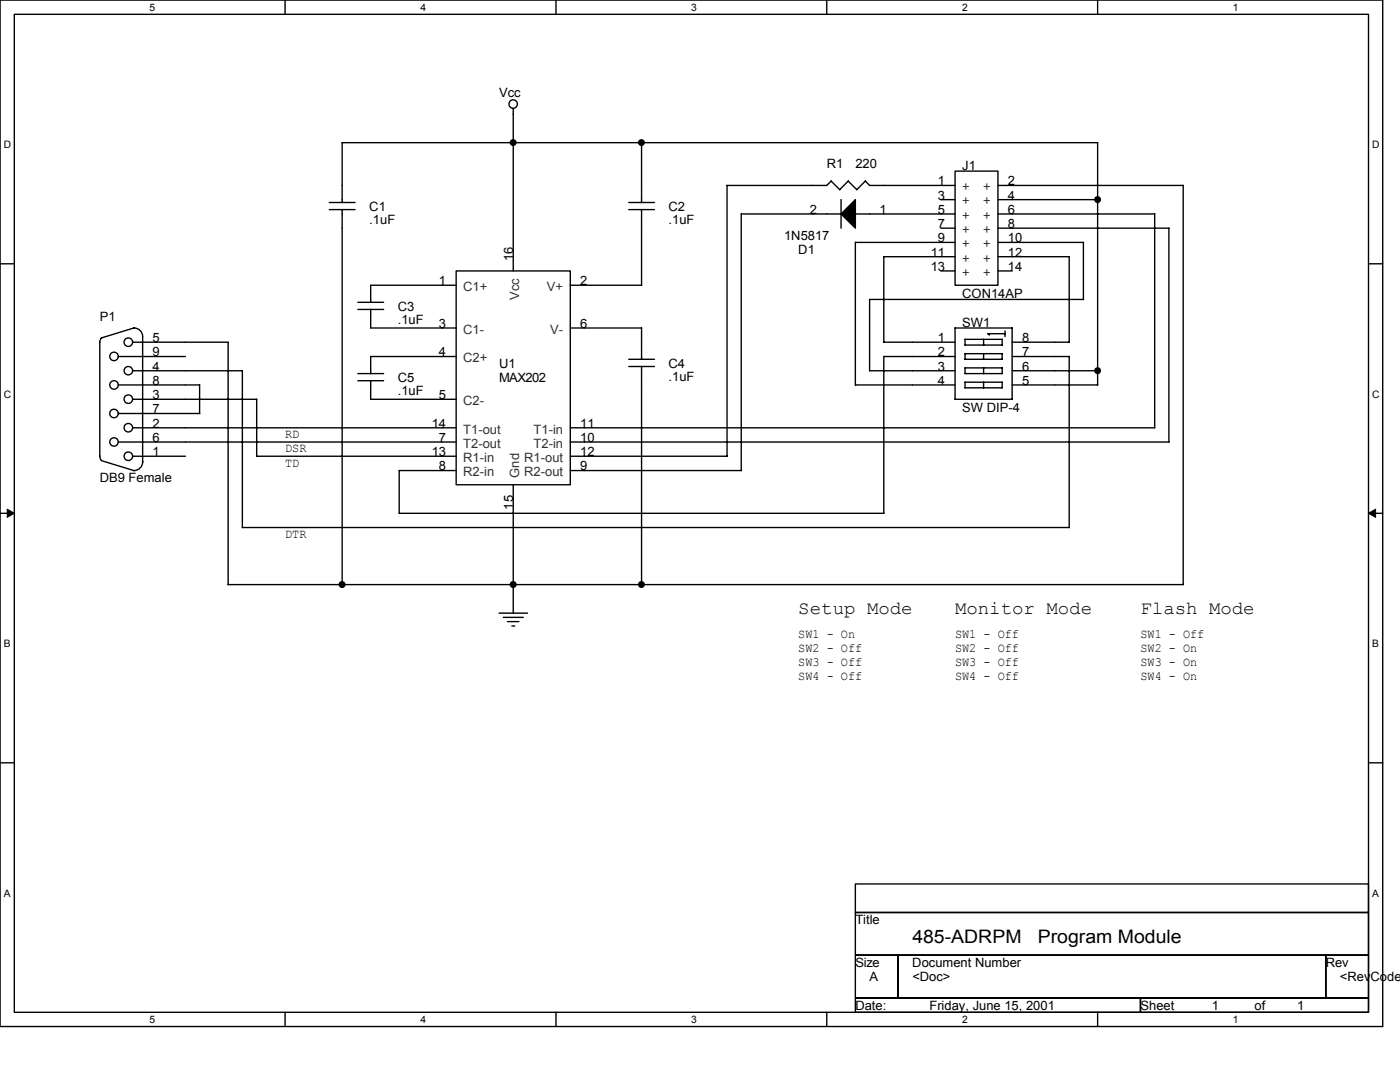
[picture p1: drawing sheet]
<svg xmlns="http://www.w3.org/2000/svg" width="279mm" height="216mm" viewBox="0 0 279 216" stroke-linecap="round" stroke-linejoin="round" font-family="sans-serif">
<path d="M0 0h275.9v204.8h-275.9zM2.9 2.9h270.2v199.1h-270.2z" fill="none" stroke="#000" stroke-width=".28"/>
<g fill="#fff">
<path d="M29.9 .3h1.1v2.3h-1.1z"/>
<path d="M29.9 202.3h1.1v2.3h-1.1z"/>
</g>
<path d="M56.9 0v2.9M56.9 202v2.8" fill="none" stroke="#000" stroke-width=".28"/>
<g fill="#fff">
<path d="M83.9 .3h1.1v2.3h-1.1z"/>
<path d="M83.9 202.3h1.1v2.3h-1.1z"/>
</g>
<path d="M111 0v2.9M111 202v2.8" fill="none" stroke="#000" stroke-width=".28"/>
<g fill="#fff">
<path d="M138 .3h1.1v2.3h-1.1z"/>
<path d="M138 202.3h1.1v2.3h-1.1z"/>
</g>
<path d="M165 0v2.9M165 202v2.8" fill="none" stroke="#000" stroke-width=".28"/>
<g fill="#fff">
<path d="M192 .3h1.1v2.3h-1.1z"/>
<path d="M192 202.3h1.1v2.3h-1.1z"/>
</g>
<path d="M219.1 0v2.9M219.1 202v2.8" fill="none" stroke="#000" stroke-width=".28"/>
<g fill="#fff">
<path d="M246.1 .3h1.1v2.3h-1.1z"/>
<path d="M246.1 202.3h1.1v2.3h-1.1z"/>
<path d="M.7 27.7h1.5v2.3h-1.5z"/>
<path d="M273.8 27.7h1.5v2.3h-1.5z"/>
<path d="M.7 77.5h1.5v2.3h-1.5z"/>
<path d="M273.8 77.5h1.5v2.3h-1.5z"/>
</g>
<path d="M0 52.6h2.9M273.1 52.6h2.8" fill="none" stroke="#000" stroke-width=".28"/>
<g fill="#fff">
<path d="M.7 127.3h1.4v2.3h-1.4z"/>
<path d="M273.8 127.3h1.4v2.3h-1.4z"/>
</g>
<path d="M0 102.4h2.9M273.1 102.4h2.8" fill="none" stroke="#000" stroke-width=".28"/>
<path d="M1.4 101.6l1.5 .8-1.5 .8zM273.1 102.4l1.4-.8v1.6z" fill="#000" stroke="#000" stroke-width=".2"/>
<g fill="#fff">
<path d="M.7 177.1h1.4v2.3h-1.4z"/>
<path d="M273.8 177.1h1.4v2.3h-1.4z"/>
</g>
<g fill="none" stroke="#000" stroke-width=".28">
<path d="M102.4 21.6v32.5M128 28.5v11.9M165.9 36.1l-.9 .9h-19.9v54.1M167.9 39.8v5.7M172.7 36.1l.9 .9M172.7 36.1l-1.7 1.8-1.7-1.8-1.7 1.8-1.7-1.8M173.5 37h17.1M187.8 39.8h2.8M190.6 34.1h8.6v22.8h-8.6zM199.2 37h36.9l.1 79.6-190.7 .1 .1-48.4h-19.1M199.2 39.8h19.9M219.1 28.5v48.3"/>
<path d="M219.1 28.5h-150.8v11.9M65.7 41.8h5.2M65.7 40.4h5.2M68.3 41.8v74.9M91 54.1h22.8v42.6h-22.8zM91 56.9h-17v3.4M113.8 56.9h14.3M125.5 41.8h5.1M125.5 40.4h5.1M128 41.8v15.1M167.9 42.7h-20l.1 51.2h-34.2M170.7 42.7h19.9"/>
<path d="M187.8 45.5h2.8M187.8 54.1h2.8M190.6 51.2h-14.2v17.1h14.2M190.6 48.4h-19.9v28.4h19.9M199.2 45.5h34.1v42.7h-119.5M199.2 42.7h31.2l.1 42.7h-116.7M199.2 51.2h14.2v17.1h-11.4M199.2 48.4h17v11.4h-42.7v14.2h17.1M199.2 54.1h2.8M20.2 67.5l-.3 .8v22.7M23.6 71.1h13.4M23.6 76.8h16.3"/>
<path d="M26.5 79.7h24.7v11.3h39.8M26.5 74h21.9M26.7 65.4h.1a1.71 1.71 0 0 1 1.7 1.7M26.8 65.4l-6.6 2M28.5 67.1v25.1M39.8 76.8v5.7M71.4 61.7h5.2M71.4 60.3h5.2M71.4 76h5.2M71.4 74.5h5.2M74 61.7v3.7h17M74 75.9v3.8h17"/>
<path d="M91 71.1h-17v3.5M113.8 65.4h14.3M125.5 73.1h5.1M125.5 71.7h5.1M128 65.4v6.3M128 73.1v43.6M190.6 71.1h-14.2v31.3M192.6 70.6h7.4v1.1h-7.4zM192.6 67.7h7.4v1.2h-7.4zM192.6 76.2v1.2h7.4v-1.1h-7.4M196.3 67.7v1.2M196.3 70.6v1.1"/>
<path d="M196.3 73.4v1.2M196.3 76.3v1.1M197.1 66.6l.3 .3M197.2 66.6h3.4M200 74.5h-7.4v-1.1h7.4v1.2M200.6 66v1.2M202 65.4v14.3h-11.4v-14.3h11.4M202 71.1h11.4v34.2h-165v-31.3M202 74h17.1M202 76.8h17.1M19.9 91l.3 .8M20.2 91.9l6.6 2"/>
<path d="M23.6 88.2h67.4M23.6 82.5h16.3M26.5 91h10.5M26.5 85.4h64.5M28.5 92.2a1.73 1.73 0 0 1-1.8 1.7M91 93.9h-11.3v8.5h96.7M102.4 96.7v25.7M113.8 91h31.3M99.6 122.3h5.7M100.4 123.2h4M101.3 124h2.3M102.2 124.9h.5"/>
<path d="M0 152.2h2.9M273.1 152.2h2.8M170.7 176.4h102.4v5.7h-102.4zM170.7 182.1h102.4v8.5h-102.4zM170.7 190.6h8.5v8.6h-8.5zM170.7 199.2h56.9v2.8h-56.9zM179.2 190.6h85.4v8.6h-85.4zM227.6 199.2h45.5v2.8h-45.5zM264.6 190.6h8.5v8.6h-8.5z"/>
<circle cx="102.4" cy="20.8" r=".84"/>
<circle cx="22.8" cy="71.1" r=".85"/>
<circle cx="22.8" cy="76.8" r=".85"/>
<circle cx="25.6" cy="68.3" r=".85"/>
<circle cx="25.6" cy="79.6" r=".85"/>
<circle cx="25.6" cy="74" r=".84"/>
<circle cx="22.8" cy="82.5" r=".85"/>
<circle cx="22.8" cy="88.2" r=".84"/>
<circle cx="25.6" cy="85.3" r=".85"/>
<circle cx="25.6" cy="91" r=".85"/>
</g>
<g fill="#000" stroke="#000" stroke-width=".28">
<path d="M167.9 42.7l2.8-2.9v5.7z" fill-rule="evenodd"/>
<circle cx="102.4" cy="28.4" r=".56"/>
<circle cx="128" cy="28.4" r=".55"/>
<circle cx="219" cy="39.8" r=".56"/>
<circle cx="219" cy="74" r=".56"/>
<circle cx="68.3" cy="116.6" r=".57"/>
<circle cx="102.4" cy="116.6" r=".57"/>
<circle cx="128" cy="116.6" r=".56"/>
</g>
<g font-size="3.7">
<text x="159.3" y="122.4">Setup Mode</text>
<text x="190.6" y="122.4">Monitor Mode</text>
<text x="227.6" y="122.4">Flash Mode</text>
<text x="182.1" y="188.3">485-ADRPM</text>
<text x="207.1" y="188.3">Program Module</text>
</g>
<g font-size="2.6">
<text x="99.6" y="19.4">Vcc</text>
<text x="165" y="33.6">R1</text>
<text x="170.7" y="33.6">220</text>
<text x="192" y="33.9">J1</text>
<text x="187.2" y="37">1</text>
<text x="187.2" y="39.8">3</text>
<text x="201.1" y="37">2</text>
<text x="201.1" y="39.8">4</text>
<text x="73.7" y="42.1">C1</text>
<text x="73.7" y="44.7">.1uF</text>
<text x="133.4" y="42.1">C2</text>
<text x="133.4" y="44.7">.1uF</text>
<text x="156.5" y="47.8">1N5817</text>
<text x="161.6" y="42.7">2</text>
<text x="175.5" y="42.7">1</text>
<text x="187.2" y="42.7">5</text>
<text x="187.2" y="45.5">7</text>
<text x="201.1" y="42.7">6</text>
<text x="201.1" y="45.5">8</text>
<text x="102.4" y="52.1" transform="rotate(-90 102.4 52.1)">16</text>
<text x="159.3" y="50.7">D1</text>
<text x="185.7" y="51.2">11</text>
<text x="187.2" y="48.3">9</text>
<text x="201.1" y="48.3">10</text>
<text x="201.1" y="51.2">12</text>
<text x="87.6" y="56.9">1</text>
<text x="115.8" y="56.9">2</text>
<text x="185.7" y="54">13</text>
<text x="192" y="59.5">CON14AP</text>
<text x="201.1" y="54">14</text>
<text x="19.9" y="64.1">P1</text>
<text x="79.4" y="62.1">C3</text>
<text x="79.4" y="64.6">.1uF</text>
<text x="87.6" y="65.4">3</text>
<text x="115.8" y="65.4">6</text>
<text x="192" y="65.2">SW1</text>
<text x="30.5" y="68.3">5</text>
<text x="30.5" y="71.1">9</text>
<text x="87.6" y="71.1">4</text>
<text x="187.2" y="68.3">1</text>
<text x="187.2" y="71.1">2</text>
<text x="204" y="68.3">8</text>
<text x="204" y="71.1">7</text>
<text x="30.5" y="74">4</text>
<text x="30.5" y="76.8">8</text>
<text x="79.4" y="76.3">C5</text>
<text x="99.6" y="73.4">U1</text>
<text x="99.6" y="76.3">MAX202</text>
<text x="133.4" y="73.4">C4</text>
<text x="133.4" y="76">.1uF</text>
<text x="187.2" y="74">3</text>
<text x="187.2" y="76.8">4</text>
<text x="204" y="74">6</text>
<text x="204" y="76.8">5</text>
<text x="30.5" y="79.7">3</text>
<text x="30.5" y="82.5">7</text>
<text x="79.4" y="78.8">.1uF</text>
<text x="87.6" y="79.7">5</text>
<text x="192" y="82.3">SW DIP-4</text>
<text x="30.5" y="85.3">2</text>
<text x="30.5" y="88.2">6</text>
<text x="56.9" y="87.4">RD</text>
<text x="86.2" y="85.3">14</text>
<text x="87.6" y="88.2">7</text>
<text x="115.8" y="88.2">10</text>
<text x="115.8" y="85.3">11</text>
<text x="30.5" y="91">1</text>
<text x="56.9" y="93.1">TD</text>
<text x="56.9" y="90.3">DSR</text>
<text x="86.2" y="91">13</text>
<text x="87.6" y="93.9">8</text>
<text x="115.8" y="91">12</text>
<text x="115.8" y="93.9">9</text>
<text x="19.9" y="96.2">DB9 Female</text>
<text x="102.4" y="101.7" transform="rotate(-90 102.4 101.7)">15</text>
<text x="56.9" y="107.3">DTR</text>
<text x="159.3" y="127.2">SW1 - On</text>
<text x="159.3" y="130.1">SW2 - Off</text>
<text x="190.6" y="127.2">SW1 - Off</text>
<text x="190.6" y="130.1">SW2 - Off</text>
<text x="227.6" y="127.2">SW1 - Off</text>
<text x="227.6" y="130.1">SW2 - On</text>
<text x="159.3" y="132.9">SW3 - Off</text>
<text x="159.3" y="135.8">SW4 - Off</text>
<text x="190.6" y="132.9">SW3 - Off</text>
<text x="190.6" y="135.8">SW4 - Off</text>
<text x="227.6" y="132.9">SW3 - On</text>
<text x="227.6" y="135.8">SW4 - On</text>
<text x="170.7" y="184.4">Title</text>
<text x="170.7" y="192.9">Size</text>
<text x="173.5" y="195.8">A</text>
<text x="182.1" y="192.9">Document Number</text>
<text x="182.1" y="195.8">&lt;Doc&gt;</text>
<text x="264.6" y="192.9">Rev</text>
<text x="267.4" y="195.8">&lt;RevCode</text>
<text x="170.7" y="201.5">Date:</text>
<text x="185.5" y="201.5">Friday, June 15, 2001</text>
<text x="227.6" y="201.5">Sheet</text>
<text x="241.8" y="201.5">1</text>
<text x="250.4" y="201.5">of</text>
<text x="258.9" y="201.5">1</text>
</g>
<g font-size="2.6" fill="#333">
<text x="192" y="38.2">+</text>
<text x="192" y="41">+</text>
<text x="196.2" y="38.2">+</text>
<text x="196.2" y="41">+</text>
<text x="192" y="43.9">+</text>
<text x="192" y="46.7">+</text>
<text x="196.2" y="43.9">+</text>
<text x="196.2" y="46.7">+</text>
<text x="192" y="49.5">+</text>
<text x="192" y="52.4">+</text>
<text x="196.2" y="49.5">+</text>
<text x="196.2" y="52.4">+</text>
<text x="92.5" y="58.1">C1+</text>
<text x="103.6" y="59.8" transform="rotate(-90 103.6 59.8)">Vcc</text>
<text x="109.2" y="58.1">V+</text>
<text x="192" y="55.2">+</text>
<text x="196.2" y="55.2">+</text>
<text x="92.5" y="66.6">C1-</text>
<text x="109.8" y="66.6">V-</text>
<text x="92.5" y="72.3">C2+</text>
<text x="92.5" y="80.8">C2-</text>
<text x="92.5" y="86.5">T1-out</text>
<text x="92.5" y="89.4">T2-out</text>
<text x="106.5" y="89.4">T2-in</text>
<text x="106.5" y="86.5">T1-in</text>
<text x="92.5" y="92.2">R1-in</text>
<text x="92.5" y="95.1">R2-in</text>
<text x="103.6" y="95.3" transform="rotate(-90 103.6 95.3)">Gnd</text>
<text x="104.6" y="92.2">R1-out</text>
<text x="104.6" y="95.1">R2-out</text>
</g>
<g font-size="2">
<text x="29.9" y="2.1">5</text>
<text x="83.9" y="2.1">4</text>
<text x="138" y="2.1">3</text>
<text x="192" y="2.1">2</text>
<text x="246.1" y="2.1">1</text>
<text x=".7" y="29.6">D</text>
<text x="273.8" y="29.6">D</text>
<text x=".7" y="79.4">C</text>
<text x="273.8" y="79.4">C</text>
<text x=".7" y="129.2">B</text>
<text x="273.8" y="129.2">B</text>
<text x=".7" y="178.9">A</text>
<text x="273.8" y="178.9">A</text>
<text x="29.9" y="204.1">5</text>
<text x="83.9" y="204.1">4</text>
<text x="138" y="204.1">3</text>
<text x="192" y="204.1">2</text>
<text x="246.1" y="204.1">1</text>
</g>
</svg>
